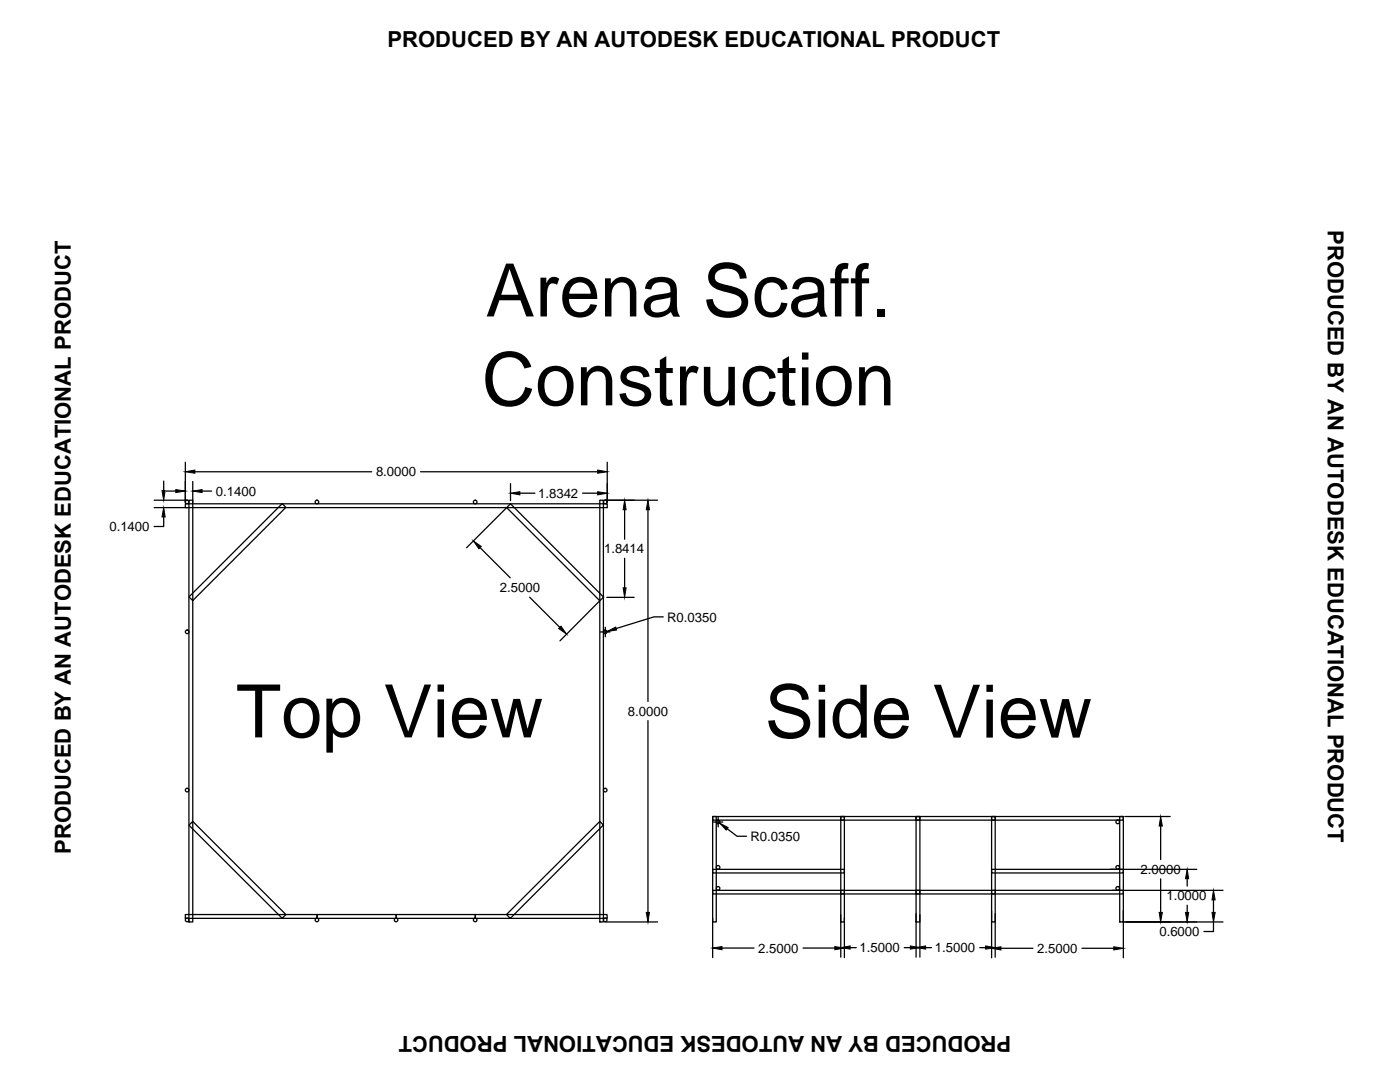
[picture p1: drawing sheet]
<svg xmlns="http://www.w3.org/2000/svg" width="279mm" height="216mm" viewBox="0 0 279 216" stroke-linecap="round" stroke-linejoin="round" font-family="sans-serif">
<!-- layer: 0 -->
<g fill="none" stroke="#000" stroke-width=".25">
<path d="M30.8 99.8h6.6M32.7 96v1.9M33.2 98h1.9M37 92.2v8M37.7 99.8h.8v84.2h-.8zM38.5 96.1v4.1M38.9 94.1h35.3M40.3 98h1.9M83.9 94.1h35.4M101.9 96.5v3.4M103.7 98.4h3.1M116.3 98.4h3"/>
<path d="M119.7 99.8h.7v84.2h-.7zM120.7 99.8h10.5M121.2 92.2v8M30.8 101.3h6.6M32.7 103.2v1.9h-1.9M37 100.5h84.2v.8h-84.2zM56.3 100.5l.8 .7-18.6 18.6-.8-.7zM95.8 109.3l6 6M101 101.4l-7.9 7.9M101.1 101.3l.8-.8 18.6 18.7-.8 .7zM105.7 119.2l6 6M119.6 120l-7.9 7.9"/>
<path d="M121.1 119.2h5.5M124.7 101.7v5.9M124.7 111.4v5.9M129.3 101.7v38.3M119.8 126.1h1.9M120.8 125.2v1.9M132.4 123.1h-1.9l-7.5 2.3M129.3 143.8v38.3M37.7 164.7l.8-.8 18.6 18.6-.8 .7zM142.2 162.9h.7v21.1h-.7zM142.2 177.7h26.3v.7h-26.3zM142.2 173.5h26.3v.7h-26.3z"/>
<path d="M142.2 162.9h26.3v.7h-26.3zM142.4 164h1.9M143.3 163.1v1.9M145.1 165.4l2 1.5h1.9M167.8 162.9h.7v21.1h-.7zM167.8 177.7h15.8v.7h-15.8zM167.8 162.9h15.8v.7h-15.8zM182.8 162.9h.8v21.1h-.8zM182.8 177.7h15.8v.7h-15.8zM182.8 162.9h15.8v.7h-15.8zM197.9 162.9h.7v21.1h-.7zM197.9 177.7h26.3v.7h-26.3z"/>
<path d="M197.9 173.5h26.3v.7h-26.3zM197.9 162.9h26.3v.7h-26.3zM221.6 173.5h17.2M222 177.7h22.1M223.5 162.9h.7v21.1h-.7zM224.5 162.9h9M231.6 164.8v6.7M231.6 175.4v6.7M236.9 175.3v1.5M242.2 179.6v2.5M37 182.5h26.3v.7h-26.3zM63.3 182.5h15.8v.7h-15.8z"/>
<path d="M79.1 182.5h15.8v.7h-15.8zM94.9 182.5h26.2l.1 .7h-26.3zM101.1 182.5l18.6-18.6 .7 .7-18.6 18.6zM120.7 184h10.5M142.2 183.2v7.9M144.1 189.2h6.4M160.3 189.2h6.3M167.8 182.5v8.5M168.5 183.2v7.9M169.7 189.1h1.2M180.5 189.1h1.2M182.8 182.3v8.7"/>
<path d="M183.6 182.5v8.5M184.7 189.1h1.2M195.5 189.1h1.2M197.9 181.7v9.4M198.6 182.3v8.7M199.8 189.2h6.3M215.9 189.2h6.4M224.1 184h20M224.2 181.7v9.4M236.9 180.6v1.5M242.2 184v1.9h-1.9"/>
<circle cx="37.3" cy="100.2" r=".36"/>
<circle cx="63.3" cy="100.2" r=".36"/>
<circle cx="94.8" cy="100.2" r=".36"/>
<circle cx="120.8" cy="100.2" r=".36"/>
<circle cx="37.3" cy="126.1" r=".36"/>
<circle cx="120.8" cy="126.1" r=".36"/>
<circle cx="37.3" cy="157.7" r=".36"/>
<circle cx="120.8" cy="157.7" r=".36"/>
<circle cx="143.3" cy="164" r=".36"/>
<circle cx="143.3" cy="177.3" r=".36"/>
<circle cx="143.3" cy="173.1" r=".36"/>
<circle cx="223.1" cy="164" r=".36"/>
<circle cx="223.1" cy="177.3" r=".36"/>
<circle cx="223.1" cy="173.1" r=".36"/>
<circle cx="37.3" cy="183.6" r=".36"/>
<circle cx="63.3" cy="183.6" r=".36"/>
<circle cx="79" cy="183.6" r=".36"/>
<circle cx="94.8" cy="183.6" r=".36"/>
<circle cx="120.8" cy="183.6" r=".36"/>
</g>
<g fill="#000" stroke="#000" stroke-width=".2">
<path d="M32.3 97.9h.7l-.3 1.9zM35.1 97.7l1.9 .3-1.9 .3zM37 94.1l1.9-.3v.6zM38.5 98l1.8-.3v.6zM101.9 98.4l1.8-.3v.6zM119.3 93.8l1.9 .3-1.9 .3zM119.3 98.1l1.9 .3-1.9 .3zM32.7 101.3l.3 1.9h-.7zM94.5 107.9l1.5 1.1-.4 .5zM124.4 117.3h.6l-.3 1.9zM124.7 99.8l.3 1.9h-.6zM129.3 99.8l.3 1.9h-.6z"/>
<path d="M111.5 125.4l.5-.4 1.1 1.5zM121.1 126l1.8-.9 .1 .6zM143.6 164.2l1.7 .9-.4 .5zM231.6 162.9l.4 1.9h-.7zM236.9 173.5l.3 1.8h-.6zM242.2 177.7l.3 1.9h-.6zM129 182.1h.6l-.3 1.9zM142.2 189.2l1.9-.3v.6zM166.6 188.9l1.9 .3-1.9 .3zM167.8 189.1l1.9-.3v.6zM181.7 188.8l1.9 .3-1.9 .3zM182.8 189.1l1.9-.3v.6z"/>
<path d="M196.7 188.8l1.9 .3-1.9 .3zM197.9 189.2l1.9-.3v.7zM222.3 188.9l1.9 .3-1.9 .4zM231.3 182.1h.7l-.4 1.9zM236.6 182.1h.6l-.3 1.9zM241.9 182.1h.6l-.3 1.9z"/>
</g>
<g font-size="14.7">
<text x="96.9" y="63.1">Arena Scaff.</text>
<text x="96.2" y="80.9">Construction</text>
<text x="47.1" y="147.1">Top View</text>
<text x="152.6" y="147.2">Side View</text>
</g>
<g font-size="4.4">
<text x="77.3" y="9.5">PRODUCED BY AN AUTODESK EDUCATIONAL PRODUCT</text>
<text x="265" y="45.9" transform="rotate(90 265 45.9)">PRODUCED BY AN AUTODESK EDUCATIONAL PRODUCT</text>
<text x="14.2" y="170.4" transform="rotate(-90 14.2 170.4)">PRODUCED BY AN AUTODESK EDUCATIONAL PRODUCT</text>
<text x="201.8" y="206.8" transform="rotate(180 201.8 206.8)">PRODUCED BY AN AUTODESK EDUCATIONAL PRODUCT</text>
</g>
<g font-size="2.6">
<text x="75" y="95.1">8.0000</text>
<text x="43.1" y="98.9">0.1400</text>
<text x="107.4" y="99.3">1.8342</text>
<text x="21.8" y="106">0.1400</text>
<text x="120.6" y="110.4">1.8414</text>
<text x="99.8" y="118.2">2.5000</text>
<text x="133.1" y="124">R0.0350</text>
<text x="125.3" y="142.8">8.0000</text>
<text x="149.8" y="167.8">R0.0350</text>
<text x="227.6" y="174.4">2.0000</text>
<text x="232.8" y="179.6">1.0000</text>
<text x="151.3" y="190.1">2.5000</text>
<text x="171.6" y="190">1.5000</text>
<text x="186.6" y="190">1.5000</text>
<text x="207" y="190.1">2.5000</text>
<text x="231.4" y="186.8">0.6000</text>
</g>
</svg>
